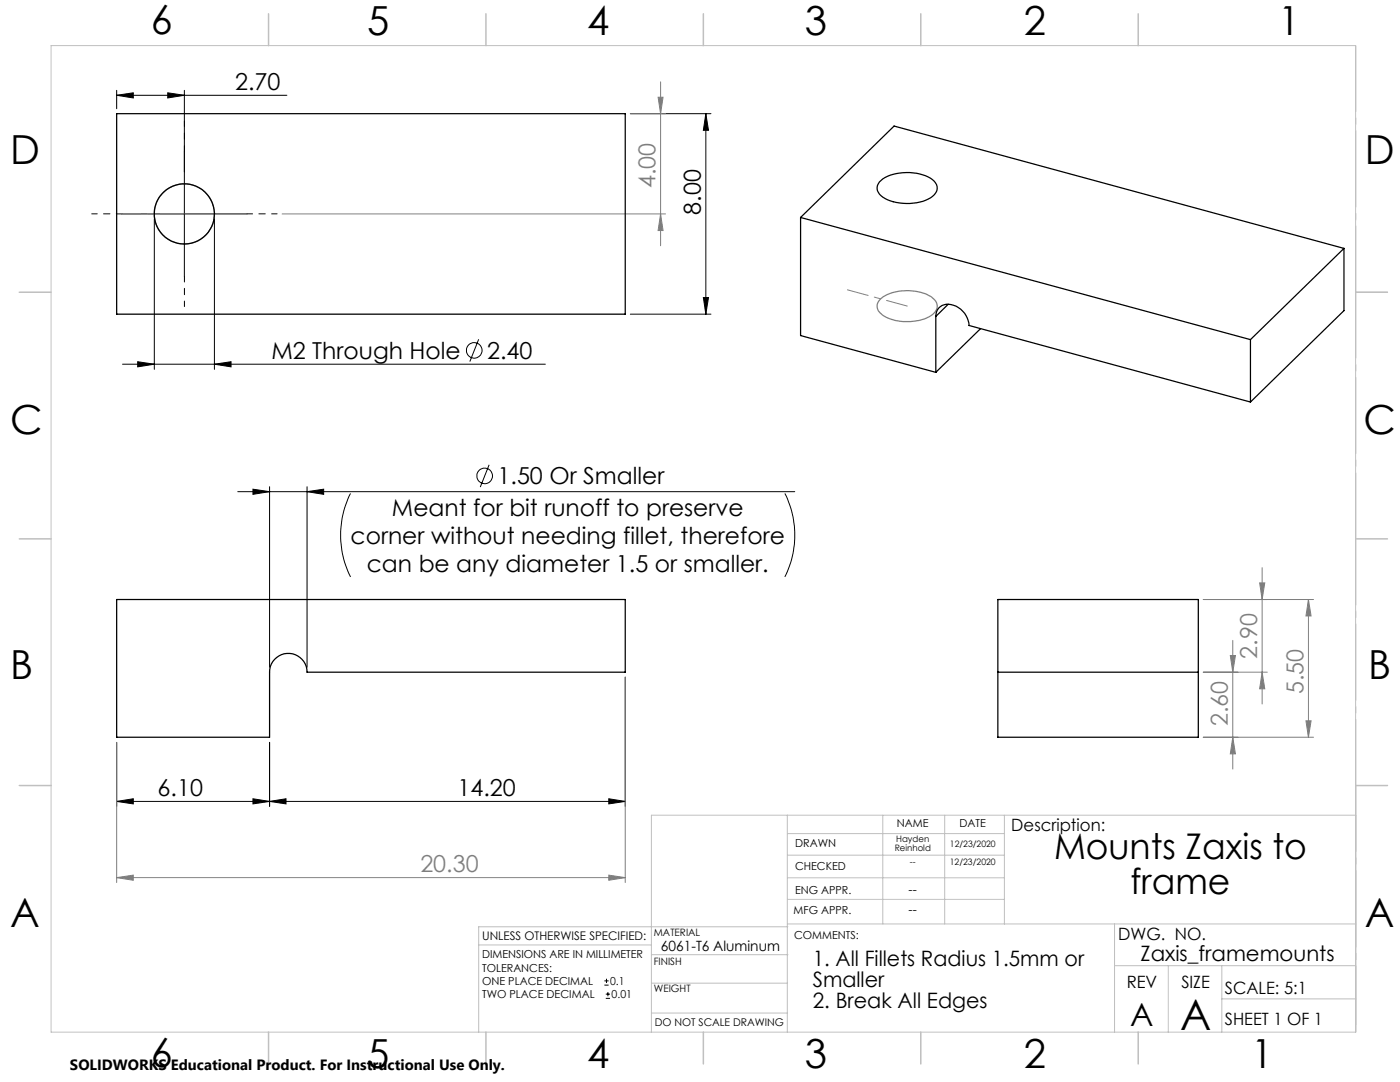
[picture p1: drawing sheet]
<svg xmlns="http://www.w3.org/2000/svg" width="279mm" height="216mm" viewBox="0 0 279 216" stroke-linecap="round" stroke-linejoin="round" font-family="sans-serif">
<g fill="none" stroke="#000" stroke-width=".2">
<path d="M23.3 19l3.3-.5v1zM23.3 18v3.7M23.3 19h34M33.5 18.5l3.3 .5-3.3 .5zM36.8 18v37.2M125.8 22.7h16.1M140.9 22.7l.5 3.3h-1zM140.9 22.7v40M24.3 42.7h25M30.8 43.7v30M42.8 43.7v30M140.4 59.4h1l-.5 3.3z"/>
<path d="M24.4 72.7h84.4M27.5 72.2l3.3 .5-3.3 .5zM42.8 72.7l3.3-.5v1zM95.5 67.7l-1.7 4.4M125.8 62.7h16.1M47.4 98.1h111.2M50.5 97.6l3.3 .5-3.3 .5zM53.8 97.1v36M61.3 97.1v36M61.3 98.1l3.3-.5v1zM70 98.5a18.5 18.5 0 0 0 0 16.6M97.6 92.7l-1.8 4.5"/>
<path d="M156.6 98.5a18.5 18.5 0 0 1 0 16.6M124.8 135.1v25.8M23.3 159.9l3.3-.5v1zM23.3 159.9h101.5M23.3 148.1v12.8M50.5 159.4l3.3 .5-3.3 .5zM53.8 148.1v12.8M53.8 159.9l3.3-.5v1zM121.5 159.4l3.3 .5-3.3 .5zM120.6 196.6h.9M120.6 195.7h.9M120.9 199.2h.8"/>
<path d="M120.9 198.4h.8M121 195.3v.8M121.3 197.9v.9"/>
<circle cx="94.6" cy="69.9" r="1.55"/>
<circle cx="96.7" cy="95" r="1.55"/>
</g>
<g fill="none" stroke="#808080" stroke-width=".2">
<path d="M131.3 19.4h1l-.5 3.3zM131.8 16.3v32.7M125.8 22.7h7M56.3 42.7h76.5M131.8 42.7l.5 3.3h-1zM240.1 119.6h22M251.4 116.3h1l-.5 3.3zM251.9 113.3v27.2M261.1 119.6v27.5M261.1 119.6l.6 3.3h-1.1zM124.8 135.1v41M240.1 134.1h12.8"/>
<path d="M245.5 130.8h1.1l-.6 3.3zM246 127.8v25.7M251.9 134.1l.5 3.3h-1zM23.3 148.1v28M240.1 147.1h22M246 147.1l.6 3.3h-1.1zM260.6 143.8h1.1l-.6 3.3zM23.3 175.1l3.3-.5v1zM23.3 175.1h101.5M121.5 174.6l3.3 .5-3.3 .5z"/>
</g>
<g fill="none" stroke="#808080" stroke-width=".25">
<path d="M175.7 59.7a9.6 9.6 0 0 1 9.3-1 2.7 2.7 0 0 1 2 2.8 4.6 4.6 0 0 1-4 2.5 8.8 8.8 0 0 1-7.4-1.6 1.85 1.85 0 0 1 .1-2.7z"/>
<circle cx="36.8" cy="42.7" r="6"/>
</g>
<path d="M270.6 9.1v49.2M270.6 58.3v49.2M270.6 107.5v49.2M270.6 156.7v49.2" fill="none" stroke="#c0c0c0" stroke-width=".2" stroke-dasharray="15.2 1.3 1.3 1.3" stroke-dashoffset="2.1"/>
<g fill="none" stroke="#c0c0c0" stroke-width=".2">
<path d="M10.2 9.1h260.3v196.9h-260.3zM270.5 58.3h6.4M270.5 156.7h6.4M157.1 162.7v43.3M157.1 175.2h43.3M157.1 170.6h43.3M157.1 166.3h43.3M157.1 179.5h43.3M176.2 162.7v21.7M188.5 162.7v21.7M200.4 162.7v21.7M270.6 162.7h-140.6v43.3"/>
<path d="M95.5 188.6h34.5M130 196.2h27.1M130 190.5h27.3M157.1 184.4h113.4M157.2 184.9h-61.7v21.1M222.4 184.4v21.6M222.4 192.7h48.1M233.2 192.7v13.3M243.8 199.3h26.7M243.8 192.7v13.3M130 202.1h27.1"/>
</g>
<g fill="none" stroke="#c0c0c0" stroke-width=".3">
<path d="M53.6 2.8v6.3M97 2.8v6.3M140.4 2.8v6.3M183.8 2.8v6.3M227.2 2.8v6.3M3.8 58.3h6.4M270.5 58.3h6.4M3.8 107.5h6.4M270.5 107.5h6.4M3.8 156.7h6.4M270.5 156.7h6.4M53.6 206v6.3"/>
<path d="M97 206v6.3M140.4 206v6.3M183.8 206v6.3M227.2 206v6.3"/>
</g>
<path d="M36.8 30.2v-6M24.3 42.7h-6M36.8 55.2v6M49.3 42.7h6" fill="none" stroke="#000" stroke-width=".2" stroke-dasharray="15.2 1.3 1.3 1.3" stroke-dashoffset="14.1"/>
<path d="M23.3 42.7h13.5" fill="none" stroke="#808080" stroke-width=".2" stroke-dasharray="15.2 1.3 1.3 1.3" stroke-dashoffset="10.4"/>
<path d="M169.1 57.8l12 3.3" fill="none" stroke="#808080" stroke-width=".2" stroke-dasharray="15.2 1.3 1.3 1.3" stroke-dashoffset="11"/>
<g fill="#000">
<path d="M140.9 22.7l.5 3.3h-1zM140.4 59.4h1l-.5 3.3z"/>
<path d="M50.5 97.6l3.3 .5-3.3 .5zM61.3 98.1l3.3-.5v1zM27.5 72.2l3.3 .5-3.3 .5zM42.8 72.7l3.3-.5v1z"/>
<path d="M23.3 159.9l3.3-.5v1zM50.5 159.4l3.3 .5-3.3 .5z"/>
<path d="M121.5 159.4l3.3 .5-3.3 .5zM53.8 159.9l3.3-.5v1zM33.5 18.5l3.3 .5-3.3 .5zM23.3 19l3.3-.5v1z"/>
</g>
<g fill="#808080">
<path d="M23.3 175.1l3.3-.5v1zM121.5 174.6l3.3 .5-3.3 .5z"/>
<path d="M131.8 42.7l.5 3.3h-1zM131.3 19.4h1l-.5 3.3zM246 147.1l.6 3.3h-1.1zM245.5 130.8h1.1l-.6 3.3zM251.9 134.1l.5 3.3h-1zM251.4 116.3h1l-.5 3.3zM260.6 143.8h1.1l-.6 3.3zM261.1 119.6l.6 3.3h-1.1z"/>
</g>
<g fill="none" stroke="#000" stroke-width=".25">
<path d="M23.3 22.7h101.5v40h-101.5zM175.5 36.3a8.6 8.6 0 0 1 7.4-1.7 5.5 5.5 0 0 1 4 2.2 2.12 2.12 0 0 1-1.2 2.7 9.8 9.8 0 0 1-9.9-.4 1.86 1.86 0 0 1-.3-2.8zM159.8 43.4l89.8 24.4M159.8 43.4l18.6-18.2 89.8 24.4M159.8 43.4v23.6l27 7.3M268.2 49.6v12.4l-18.6 18.2M268.2 49.6l-18.6 18.2M186.8 63.1a2.44 2.44 0 0 1 3.5-2.2 4.5 4.5 0 0 1 3.1 4l56.2 15.3M186.8 63.1v11.2M189.2 60.7l-2.4 2.4M195.7 65.6l-8.9 8.7M249.6 67.8v12.4"/>
<path d="M23.3 119.6h101.5v14.5h-63.5a3.7 3.7 0 0 0-3.8-3.7 3.7 3.7 0 0 0-3.7 3.7v13h-30.5zM199.1 119.6h40v27.5h-40zM199.1 134.1h40"/>
<circle cx="36.8" cy="42.7" r="6"/>
</g>
<text font-size="8.5" x="235.5" y="205.4">A</text>
<g font-size="8">
<text x="30.1" y="6.8">6</text>
<text x="73.3" y="6.9">5</text>
<text x="117.2" y="6.9">4</text>
<text x="160.6" y="6.9">3</text>
<text x="204.3" y="6.9">2</text>
<text x="255.1" y="6.9">1</text>
<text x="2.1" y="32.7">D</text>
<text x="272.4" y="32.7">D</text>
<text x="2.1" y="86.5">C</text>
<text x="272.1" y="86.5">C</text>
<text x="2.1" y="135.6">B</text>
<text x="273.1" y="135.6">B</text>
<text x="2.1" y="185.1">A</text>
<text x="272.4" y="185.1">A</text>
<text x="30.1" y="212.9">6</text>
<text x="73.3" y="213">5</text>
<text x="117.2" y="213">4</text>
<text x="160.6" y="213">3</text>
<text x="204.3" y="213">2</text>
<text x="249.7" y="213">1</text>
</g>
<g font-size="7.1">
<text x="210.4" y="171.3">Mounts Zaxis to</text>
<text x="225.6" y="178.4">frame</text>
</g>
<text font-size="6.3" x="225.6" y="204.6">A</text>
<g font-size="4.7">
<text x="46.9" y="18">2.70</text>
<text x="139.9" y="42.9" transform="rotate(-90 139.9 42.9)">8.00</text>
<text x="54.2" y="71.6">M2 Through Hole</text>
<text x="97.2" y="71.6">2.40</text>
<text x="99.3" y="96.7">1.50 Or Smaller</text>
<text x="78.2" y="103">Meant for bit runoff to preserve</text>
<text x="70" y="108.5">corner without needing fillet, therefore</text>
<text x="73.2" y="114.1">can be any diameter 1.5 or smaller.</text>
<text x="31.5" y="158.9">6.10</text>
<text x="91.3" y="158.9">14.20</text>
</g>
<g font-size="4.7" fill="#808080">
<text x="130.8" y="37.6" transform="rotate(-90 130.8 37.6)">4.00</text>
<text x="250.9" y="131.4" transform="rotate(-90 250.9 131.4)">2.90</text>
<text x="260.1" y="138.6" transform="rotate(-90 260.1 138.6)">5.50</text>
<text x="245" y="144.9" transform="rotate(-90 245 144.9)">2.60</text>
<text x="83.9" y="174.1">20.30</text>
</g>
<g font-size="4.2">
<text x="227.6" y="191.7">Zaxis_framemounts</text>
<text x="162.2" y="192.7">1. All Fillets Radius 1.5mm or</text>
<text x="162.2" y="196.9">Smaller</text>
<text x="162.2" y="201.1">2. Break All Edges</text>
</g>
<g font-size="3.4">
<text x="201.8" y="165.9">Description:</text>
<text x="223.2" y="187.6">DWG. NO.</text>
<text x="224.9" y="197.2">REV</text>
<text x="235.8" y="197.2">SIZE</text>
<text x="244.4" y="198.4">SCALE: 5:1</text>
<text x="244.4" y="204.6">SHEET 1 OF 1</text>
</g>
<text font-size="3" x="14" y="213.5">SOLIDWORKS Educational Product. For Instructional Use Only.</text>
<text font-size="2.8" x="131.9" y="189.7">6061-T6 Aluminum</text>
<g font-size="2.5">
<text x="181.3" y="178.3">--</text>
<text x="181.3" y="182.3">--</text>
</g>
<text font-size="2.4" x="96.2" y="187.5">UNLESS OTHERWISE SPECIFIED:</text>
<g font-size="2.2">
<text x="179" y="165.1">NAME</text>
<text x="191.5" y="165.1">DATE</text>
<text x="158.7" y="169">DRAWN</text>
<text x="158.7" y="173.5">CHECKED</text>
<text x="158.7" y="178.3">ENG APPR.</text>
<text x="158.4" y="182.4">MFG APPR.</text>
<text x="96.2" y="191.2">DIMENSIONS ARE IN MILLIMETER</text>
<text x="158.5" y="187.4">COMMENTS:</text>
<text x="96.2" y="193.9">TOLERANCES:</text>
<text x="96.2" y="196.5">ONE PLACE DECIMAL</text>
<text x="121.8" y="196.5">0.1</text>
<text x="96.2" y="199.2">TWO PLACE DECIMAL</text>
<text x="122.1" y="199.2">0.01</text>
</g>
<text font-size="2.1" x="130.7" y="204.6">DO NOT SCALE DRAWING</text>
<g font-size="2">
<text x="130.5" y="186.8">MATERIAL</text>
<text x="130.5" y="192.5">FINISH</text>
<text x="130.5" y="198">WEIGHT</text>
</g>
<g font-size="1.8">
<text x="178.9" y="168">Hayden</text>
<text x="178.6" y="169.7">Reinhold</text>
<text x="181.6" y="172.6">--</text>
<text x="189.6" y="172.6">12/23/2020</text>
<text x="189.6" y="169">12/23/2020</text>
</g>
</svg>
